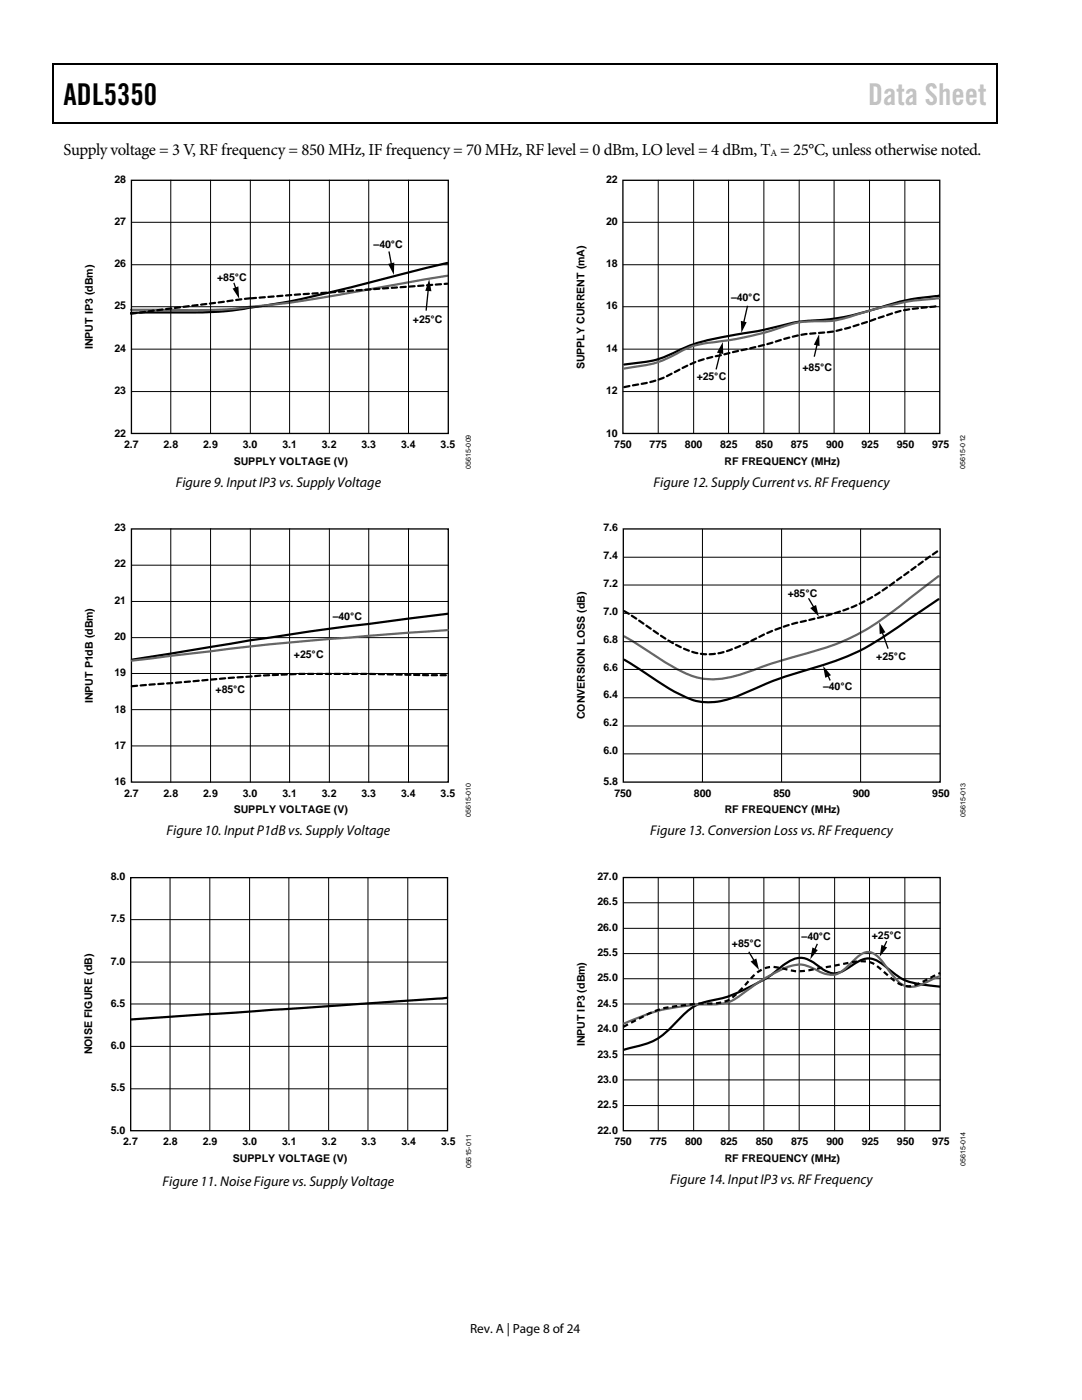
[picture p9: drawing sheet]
<svg xmlns="http://www.w3.org/2000/svg" width="216mm" height="279mm" viewBox="0 0 216 279" stroke-linecap="round" stroke-linejoin="round" font-family="sans-serif">
<g fill="#000">
<path d="M10.5 12.7h.3v1h-.3zM198.8 12.7h.2v1h-.2zM198.8 12.7h.2v.3h-.2zM198.8 24.4h.2v.3h-.2zM46.4 57.6l1.2-.4 .1 2.4zM77.4 52.7l1.3-.3-.1 2.5zM85.6 55.7l.5 2.4-1.2-.1zM144.2 68.3l.1 2.4-1.2-.3zM147.8 64l1.2 .3-1.1 2.1zM163.4 66.7l.1 2.4-1.1-.3zM161.7 121.3l1.1-.6 .6 2.3zM164.2 132.9l1.6 1.8-1.1 .6z"/>
<path d="M175.4 124.2l1.3 2-1.2 .4zM149.8 191.9l1.1-.6 .5 2.3zM162.1 189.1l1.1 .5-1.5 1.9zM175.9 188.6l1.1 .5-1.5 1.8z"/>
</g>
<path d="M10.5 12.8h188.3M10.7 13.7v11M198.9 13.7v11M10.5 24.5h188.3" fill="none" stroke="#000" stroke-width=".25"/>
<path d="M89.3 52.5l-19.2 4.8a157.4 157.4 0 0 1-20.1 4.1M187.3 59a49.5 49.5 0 0 0-13.3 2.9 49 49 0 0 1-13.8 2.2l-1.4 .2a114.8 114.8 0 0 1-14 2.9 34.4 34.4 0 0 0-11.7 3.8 29.8 29.8 0 0 1-8.5 1.7M49.8 61.4a78.1 78.1 0 0 1-16.8 1h-6.9M187.3 119.6l-2.2 1.5a149.4 149.4 0 0 1-13.5 8.7 93.1 93.1 0 0 1-14.7 5.1l-4.9 1.9a31.2 31.2 0 0 1-9.5 3.3 11.2 11.2 0 0 1-7.1-1.6l-1.9-1.1-8.9-5.7M89.3 122.5a1067.5 1067.5 0 0 0-39.3 5.3l-23.7 3.9M89.2 199.1l-63 4.4M187.6 196.9l-1.9-.2a12.5 12.5 0 0 1-7.8-2.8 9 9 0 0 0-4.4-2.6 9 9 0 0 0-4.6 2.1 3.7 3.7 0 0 1-5-.2 7.7 7.7 0 0 0-4.3-2.1 9.2 9.2 0 0 0-5 2.9 38.9 38.9 0 0 1-7.5 4.2 23.6 23.6 0 0 1-6.1 1.7 10.2 10.2 0 0 0-5.6 3.6 14.1 14.1 0 0 1-6.7 4.9l-4.3 1.1" fill="none" stroke="#000" stroke-width=".44"/>
<path d="M89.3 55l-20.2 3.6a185.2 185.2 0 0 1-19.1 2.6M187.3 59.5a69.5 69.5 0 0 0-18.7 4l-.5 .1a26.7 26.7 0 0 1-6.8 .6 19.5 19.5 0 0 0-6.7 1.6 75.5 75.5 0 0 1-14.5 2.8 18.6 18.6 0 0 0-6.2 2.6l-1 .4a19.6 19.6 0 0 1-6.9 1.7l-1.4 .3M49.8 61.2a111.6 111.6 0 0 1-18.3 .6h-5.4M187.3 115l-1.6 1.2a136.1 136.1 0 0 1-13 9.5l-.8 .5a48.4 48.4 0 0 1-12.5 4.6l-4.9 1.5a77.8 77.8 0 0 1-9.5 3 13.2 13.2 0 0 1-9.6-1.6l-2.2-1.2-8.6-5.5M89.3 125.8l-3.9 .2a821.8 821.8 0 0 0-55.2 5.4l-3.9 .4M187.6 194.8l-2.4 1.1a5.2 5.2 0 0 1-5.4 .5l-2.2-2.4a13 13 0 0 0-3.3-3.7 2.85 2.85 0 0 0-3.4 .9l-1.3 1.2a6.6 6.6 0 0 1-3.3 2.1 7.9 7.9 0 0 1-4.2-1.3 5.7 5.7 0 0 0-5.5 0 51.5 51.5 0 0 0-10 6.2 11.1 11.1 0 0 1-6.2 1 40.6 40.6 0 0 0-16 3.9" fill="none" stroke="#656565" stroke-width=".44"/>
<path d="M50 59.5l39.3-2.9M26.1 62.6l23.7-3.1M124.6 77.3l1.4-.3a23.9 23.9 0 0 0 10.5-3.7 31.6 31.6 0 0 1 8.6-2.7l.5-.2a145.9 145.9 0 0 0 13.2-3.3l1.9-.4a37.7 37.7 0 0 0 13.5-2.9 36.4 36.4 0 0 1 13.1-2.7M26.3 136.9l7.9-.6a444.2 444.2 0 0 1 25.5-1.8h13.9l15.7 .2M124.6 122l3.1 2a41.3 41.3 0 0 0 10.4 6.1 13 13 0 0 0 9.8-1.3l.7-.3a47.3 47.3 0 0 1 14.9-5.3 39 39 0 0 0 16.5-8.1l7.3-5.2" fill="none" stroke="#000" stroke-width=".44" stroke-dasharray="1.1 .7"/>
<g fill="none" stroke="#000" stroke-width=".2">
<path d="M34.1 36v50.5M42 36v50.5M50 36v50.5M57.8 36v50.5M65.7 36v50.5M73.6 36v50.5M81.5 36v50.5M131.3 36v50.5M138.4 36v50.5M145.4 36v50.5M152.4 36v50.5M159.5 36v50.5"/>
<path d="M166.4 36v50.5M173.5 36v50.5M180.6 36v50.5M26.2 52.8h63.3M26.2 44.4h63.3M124.3 52.8h63.2M124.3 44.4h63.2M26.2 78.1h63.3M26.2 69.7h63.3M26.2 61.2h63.3M124.3 78.1h63.2M124.3 69.7h63.2"/>
<path d="M124.3 61.2h63.2M26.2 112.8h63.3M34.1 105.6v50.5M42 105.6v50.5M50 105.6v50.5M57.8 105.6v50.5M65.7 105.6v50.5M73.6 105.6v50.5M81.5 105.6v50.5M124.4 116.8h63.2M124.4 111.2h63.2M140.2 105.6v50.5"/>
<path d="M156 105.6v50.5M171.7 105.6v50.5M26.2 134.4h63.3M26.2 127.3h63.3M26.2 120h63.3M124.4 139.3h63.2M124.4 133.6h63.2M124.4 128.1h63.2M124.4 122.4h63.2M26.2 148.9h63.3M26.2 141.6h63.3M124.4 150.5h63.2"/>
<path d="M124.4 144.9h63.2M33.9 175.2v50.5M41.9 175.2v50.5M49.8 175.2v50.5M57.6 175.2v50.5M65.6 175.2v50.5M73.4 175.2v50.5M81.4 175.2v50.5M131.3 175.1v50.6M138.4 175.1v50.6M145.5 175.1v50.6M152.4 175.1v50.6"/>
<path d="M159.5 175.1v50.6M166.5 175.1v50.6M173.5 175.1v50.6M180.6 175.1v50.6M26.1 192h63.2M26.1 183.5h63.2M124.4 195.3h63.2M124.4 190.3h63.2M124.4 185.3h63.2M124.4 180.2h63.2M26.1 217.3h63.2M26.1 208.8h63.2"/>
<path d="M26.1 200.4h63.2M124.4 200.4h63.2M124.4 215.5h63.2M124.4 210.5h63.2M124.4 205.5h63.2M124.4 220.6h63.2"/>
</g>
<g fill="none" stroke="#000" stroke-width=".26">
<path d="M26.2 36h63.3v50.5h-63.3zM124.3 36h63.2v50.5h-63.2zM46.7 56.5l.4 1.3M77.6 50.2l.5 2.8M85.5 57.6l-.5 4.4M143.8 70.1l-.9 3.6M149.2 61l-.8 3.6M163.1 68.5l-.6 2.7M26.2 105.6h63.3v50.5h-63.3zM124.4 105.6h63.2v50.5h-63.2zM161.3 119.4l1.2 1.9M165.1 134.6l.6 1.2"/>
<path d="M176 125.9l1.2 3.6M26.1 175.2h63.2v50.5h-63.2zM124.4 175.1h63.2v50.6h-63.2zM149.4 189.9l1.2 2M163.1 188.4l-.6 1.4M176.9 187.8l-.6 1.4"/>
</g>
<path d="M124.4 204.9l.8-.4a26.6 26.6 0 0 1 8.7-3.6 52.4 52.4 0 0 1 9.5-.7 6.6 6.6 0 0 0 4.4-2.6l.4-.5a14.5 14.5 0 0 1 3.9-3.7 6.5 6.5 0 0 1 4.9 .1 13 13 0 0 0 6.9-.3l3.8-.7a12.4 12.4 0 0 1 6.2-.4l2.2 1.6a14.5 14.5 0 0 0 4.1 3 5 5 0 0 0 4-.8l3.4-1.7" fill="none" stroke="#000" stroke-width=".44" stroke-dasharray="1.1 .7" stroke-linecap="butt"/>
<text font-size="6" x="12.7" y="21">ADL5350</text>
<text font-size="6" fill="#c0c0c0" x="173.2" y="21">Data Sheet</text>
<text font-size="3.3" x="12.7" y="30.9">Supply voltage = 3 V, RF frequency = 850 MHz, IF frequency = 70 MHz, RF level = 0 dBm, LO level = 4 dBm, T = 25°C, unless otherwise noted.</text>
<g font-size="2.8">
<text x="35.1" y="97.1">Figure 9. Input IP3 vs. Supply Voltage</text>
<text x="130.4" y="97.1">Figure 12. Supply Current vs. RF Frequency</text>
<text x="33.2" y="166.7">Figure 10. Input P1dB vs. Supply Voltage</text>
<text x="129.8" y="166.7">Figure 13. Conversion Loss vs. RF Frequency</text>
<text x="32.4" y="236.8">Figure 11. Noise Figure vs. Supply Voltage</text>
<text x="133.8" y="236.3">Figure 14. Input IP3 vs. RF Frequency</text>
</g>
<text font-size="2.6" x="93.8" y="266">Rev. A | Page 8 of 24</text>
<g font-size="2.1">
<text x="22.8" y="36.4">28</text>
<text x="120.9" y="36.4">22</text>
<text x="22.8" y="44.9">27</text>
<text x="120.9" y="44.9">20</text>
<text x="22.8" y="53.3">26</text>
<text x="74.6" y="49.5">–40°C</text>
<text x="120.9" y="53.3">18</text>
<text x="43.3" y="56">+85°C</text>
<text x="22.8" y="61.8">25</text>
<text x="82.4" y="64.4">+25°C</text>
<text x="120.9" y="61.8">16</text>
<text x="145.9" y="60.1">–40°C</text>
<text x="18.5" y="69.7" transform="rotate(-90 18.5 69.7)">INPUT IP3 (dBm)</text>
<text x="22.8" y="70.2">24</text>
<text x="120.9" y="70.2">14</text>
<text x="116.6" y="73.7" transform="rotate(-90 116.6 73.7)">SUPPLY CURRENT (mA)</text>
<text x="139" y="75.9">+25°C</text>
<text x="160.1" y="74">+85°C</text>
<text x="22.8" y="78.7">23</text>
<text x="120.9" y="78.7">12</text>
<text x="22.8" y="87.1">22</text>
<text x="24.7" y="89.4">2.7</text>
<text x="32.6" y="89.4">2.8</text>
<text x="40.5" y="89.4">2.9</text>
<text x="48.4" y="89.4">3.0</text>
<text x="56.3" y="89.4">3.1</text>
<text x="64.2" y="89.4">3.2</text>
<text x="72.1" y="89.4">3.3</text>
<text x="80" y="89.4">3.4</text>
<text x="87.9" y="89.4">3.5</text>
<text x="120.9" y="87.1">10</text>
<text x="122.6" y="89.4">750</text>
<text x="129.6" y="89.4">775</text>
<text x="136.7" y="89.4">800</text>
<text x="143.7" y="89.4">825</text>
<text x="150.8" y="89.4">850</text>
<text x="157.8" y="89.4">875</text>
<text x="164.9" y="89.4">900</text>
<text x="171.9" y="89.4">925</text>
<text x="179" y="89.4">950</text>
<text x="186" y="89.4">975</text>
<text x="46.6" y="92.7">SUPPLY VOLTAGE (V)</text>
<text x="144.6" y="92.7">RF FREQUENCY (MHz)</text>
<text x="22.8" y="106">23</text>
<text x="120.4" y="106">7.6</text>
<text x="22.8" y="113.2">22</text>
<text x="120.4" y="111.6">7.4</text>
<text x="120.4" y="117.1">7.2</text>
<text x="157.2" y="119.2">+85°C</text>
<text x="22.8" y="120.5">21</text>
<text x="66.4" y="123.8">–40°C</text>
<text x="120.4" y="122.7">7.0</text>
<text x="22.8" y="127.7">20</text>
<text x="58.7" y="131.2">+25°C</text>
<text x="120.4" y="128.3">6.8</text>
<text x="174.8" y="131.8">+25°C</text>
<text x="22.8" y="135">19</text>
<text x="120.4" y="133.8">6.6</text>
<text x="164.3" y="137.7">–40°C</text>
<text x="18.5" y="140.4" transform="rotate(-90 18.5 140.4)">INPUT P1dB (dBm)</text>
<text x="22.8" y="142.2">18</text>
<text x="43" y="138.4">+85°C</text>
<text x="116.7" y="143.6" transform="rotate(-90 116.7 143.6)">CONVERSION LOSS (dB)</text>
<text x="120.4" y="139.4">6.4</text>
<text x="22.8" y="149.4">17</text>
<text x="120.4" y="145">6.2</text>
<text x="120.4" y="150.5">6.0</text>
<text x="22.8" y="156.7">16</text>
<text x="24.7" y="159">2.7</text>
<text x="32.6" y="159">2.8</text>
<text x="40.5" y="159">2.9</text>
<text x="48.4" y="159">3.0</text>
<text x="56.3" y="159">3.1</text>
<text x="64.2" y="159">3.2</text>
<text x="72.1" y="159">3.3</text>
<text x="80" y="159">3.4</text>
<text x="87.9" y="159">3.5</text>
<text x="120.4" y="156.7">5.8</text>
<text x="122.6" y="159">750</text>
<text x="138.4" y="159">800</text>
<text x="154.3" y="159">850</text>
<text x="170.2" y="159">900</text>
<text x="186" y="159">950</text>
<text x="46.6" y="162.3">SUPPLY VOLTAGE (V)</text>
<text x="144.6" y="162.3">RF FREQUENCY (MHz)</text>
<text x="22.1" y="175.6">8.0</text>
<text x="119.2" y="175.6">27.0</text>
<text x="22.1" y="184">7.5</text>
<text x="119.2" y="185.7">26.0</text>
<text x="119.2" y="180.6">26.5</text>
<text x="119.2" y="190.8">25.5</text>
<text x="146" y="188.9">+85°C</text>
<text x="160" y="187.6">–40°C</text>
<text x="173.9" y="187.5">+25°C</text>
<text x="22.1" y="192.5">7.0</text>
<text x="119.2" y="195.8">25.0</text>
<text x="22.1" y="200.9">6.5</text>
<text x="119.2" y="200.9">24.5</text>
<text x="22.1" y="209.4">6.0</text>
<text x="116.7" y="208.9" transform="rotate(-90 116.7 208.9)">INPUT IP3 (dBm)</text>
<text x="119.2" y="206">24.0</text>
<text x="18.4" y="210.4" transform="rotate(-90 18.4 210.4)">NOISE FIGURE (dB)</text>
<text x="119.2" y="211">23.5</text>
<text x="22.1" y="217.8">5.5</text>
<text x="119.2" y="221.2">22.5</text>
<text x="119.2" y="216.1">23.0</text>
<text x="22.1" y="226.3">5.0</text>
<text x="119.2" y="226.3">22.0</text>
<text x="24.6" y="228.5">2.7</text>
<text x="32.5" y="228.5">2.8</text>
<text x="40.5" y="228.5">2.9</text>
<text x="46.5" y="231.9">SUPPLY VOLTAGE (V)</text>
<text x="48.4" y="228.5">3.0</text>
<text x="56.3" y="228.5">3.1</text>
<text x="64.2" y="228.5">3.2</text>
<text x="72.2" y="228.5">3.3</text>
<text x="80.1" y="228.5">3.4</text>
<text x="88" y="228.5">3.5</text>
<text x="122.6" y="228.5">750</text>
<text x="129.6" y="228.5">775</text>
<text x="136.7" y="228.5">800</text>
<text x="143.7" y="228.5">825</text>
<text x="144.6" y="231.9">RF FREQUENCY (MHz)</text>
<text x="150.8" y="228.5">850</text>
<text x="157.8" y="228.5">875</text>
<text x="164.9" y="228.5">900</text>
<text x="171.9" y="228.5">925</text>
<text x="179" y="228.5">950</text>
<text x="186" y="228.5">975</text>
</g>
<text font-size="1.9" x="153.7" y="31.1">A</text>
<g font-size="1.4">
<text x="93.9" y="93.5" transform="rotate(-90 93.9 93.5)">05615-009</text>
<text x="192.6" y="93.5" transform="rotate(-90 192.6 93.5)">05615-012</text>
<text x="93.9" y="163.1" transform="rotate(-90 93.9 163.1)">05615-010</text>
<text x="192.6" y="163.1" transform="rotate(-90 192.6 163.1)">05615-013</text>
<text x="94" y="233.2" transform="rotate(-90 94 233.2)">05615-011</text>
<text x="192.6" y="232.7" transform="rotate(-90 192.6 232.7)">05615-014</text>
</g>
</svg>
